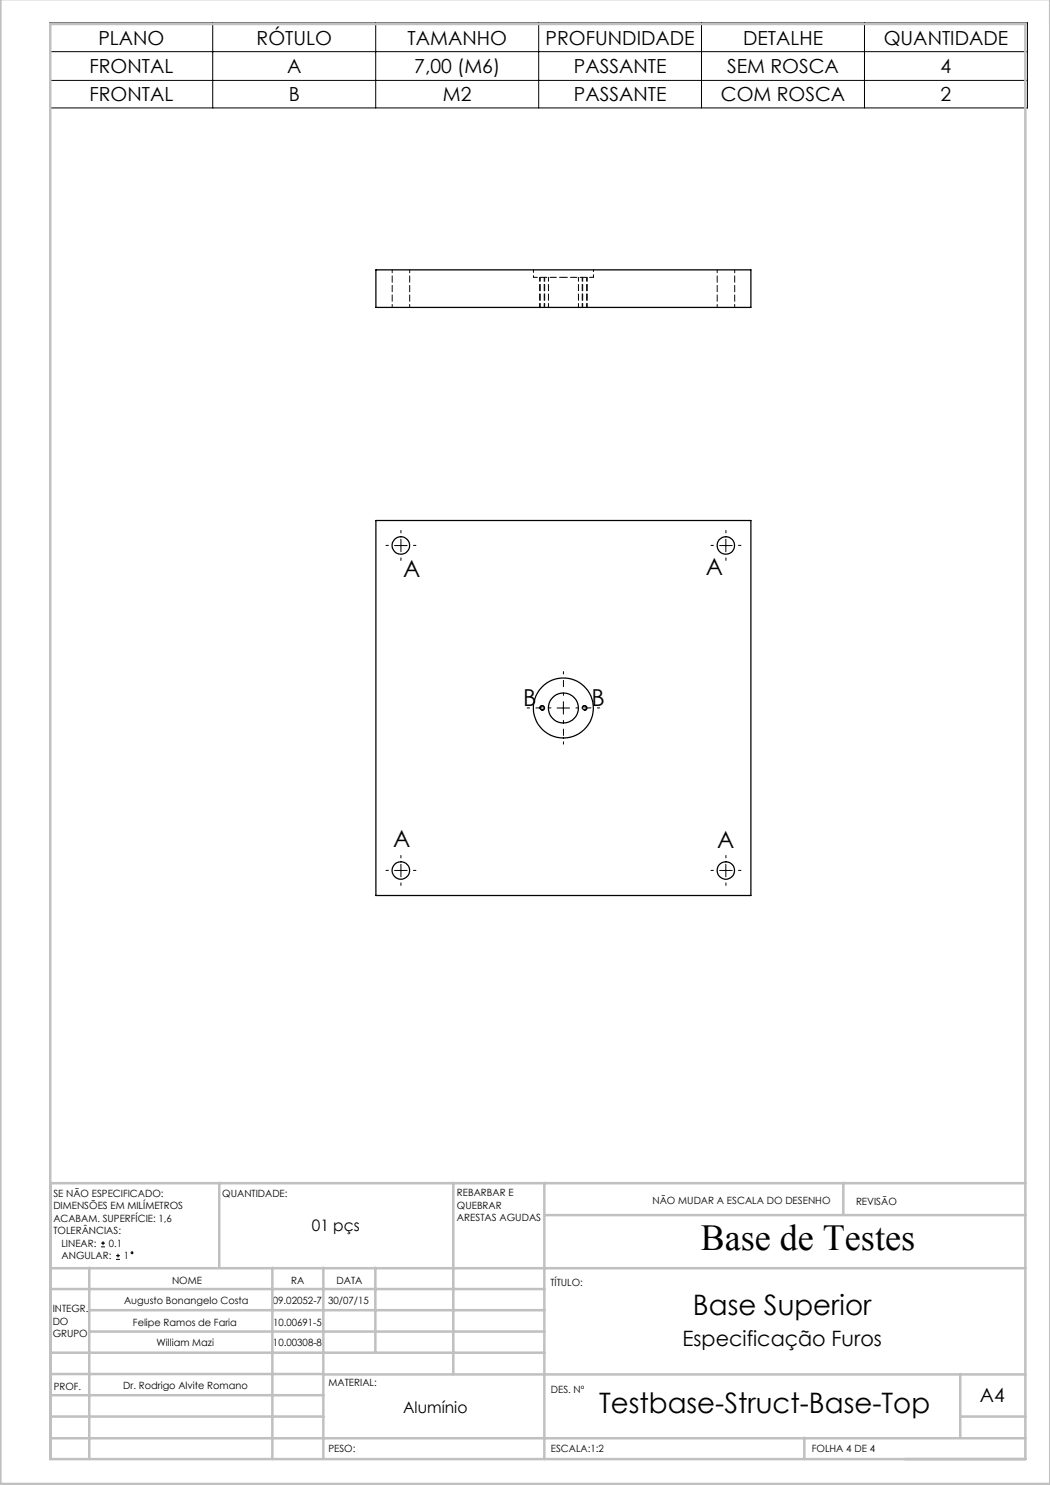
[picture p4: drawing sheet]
<svg xmlns="http://www.w3.org/2000/svg" width="210mm" height="297mm" viewBox="0 0 210 297" stroke-linecap="round" stroke-linejoin="round" font-family="sans-serif">
<g fill="none" stroke="#000" stroke-width=".2">
<path d="M10 4.6h195.5v17h-195.5zM10 10.3h195.5M10 16.1h195.5M42.5 4.6v17M75.1 4.6v17M107.7 4.6v17M140.3 4.6v17M172.9 4.6v17M78.9 109.1h2.5M80.2 107.8v2.5M143.9 109.1h2.5M145.2 107.8v2.5"/>
<path d="M108 141.7a.5 .5 0 0 1 .4-.6 .5 .5 0 0 1 .5 .6 .5 .5 0 0 1-.6 .4M111.4 141.6h2.5M112.7 140.3v2.5M116.5 141.7a.5 .5 0 0 1 .4-.6 .5 .5 0 0 1 .5 .6 .5 .5 0 0 1-.6 .4M78.9 174.1h2.5M80.2 172.9v2.5M143.9 174.1h2.5M145.2 172.9v2.5M20.2 249.4h.8M20.2 248.6h.8M20.6 248.2v.8M23.2 251.9h.8"/>
<path d="M23.2 251.1h.8M23.6 250.8v.7"/>
<circle cx="26.4" cy="250.5" r=".19"/>
</g>
<g fill="none" stroke="#c0c0c0" stroke-width=".5">
<path d="M.1 -.1v296.9h209.9v-296.9M10.1 4.8h195v287h-195zM10.1 236.6h195M43.9 236.6v16.9M90.7 236.6v38.2M108.9 236.6v55.2M168.7 236.6v6.3M10.1 257.8h98.8M10.1 253.6h195M17.9 253.5v38.3M54.5 253.5v38.3M64.7 253.5v38.3"/>
<path d="M75.1 253.5v17M108.9 243h96.2M10.1 270.5h98.8M10.1 279h54.6M10.1 274.8h54.6M17.9 266.3h91M17.9 262h91M64.7 274.9h140.4M192.1 274.8v12.7M10.1 283.3h54.6M10.1 287.7h195M160.9 287.5v4.3"/>
<path d="M192.1 283.3h13"/>
</g>
<path d="M112.7 139.1v-4.8M110.2 141.6h-4.8M112.7 144.1v4.7M115.2 141.6h4.7" fill="none" stroke="#000" stroke-width=".2" stroke-dasharray="15.2 1.3 1.3 1.3" stroke-dashoffset="14.8"/>
<g fill="none" stroke="#000" stroke-width=".2" stroke-dasharray="15.2 1.3 1.3 1.3">
<path d="M77.7 109.1h-.5M80.2 106.6v-.5M80.2 111.6v.5M82.7 109.1h.5M142.7 109.1h-.5M145.2 106.6v-.5M145.2 111.6v.5M147.7 109.1h.5M77.7 174.1h-.5M80.2 171.6v-.5M80.2 176.6v.5M82.7 174.1h.5"/>
<path d="M142.7 174.1h-.5M145.2 171.6v-.5M145.2 176.6v.5M147.7 174.1h.5"/>
</g>
<path d="M106.7 55.5h6M108 55.5v6M109.7 55.5v6M112.7 55.5h6M116.5 55.5v6M107.9 61.5v-6M108.8 61.5v-6M108.9 61.5v-6M115.7 61.5v-6M116.4 61.5v-6M117.3 61.5v-6M117.4 61.5v-6" fill="none" stroke="#000" stroke-width=".2" stroke-dasharray="1.3 .6" stroke-dashoffset=".5"/>
<g fill="none" stroke="#000" stroke-width=".25">
<path d="M75.2 54h75v7.5h-75zM75.2 104.1h75v75h-75z"/>
<circle cx="80.2" cy="109.1" r="1.75"/>
<circle cx="145.2" cy="109.1" r="1.75"/>
<circle cx="108.4" cy="141.6" r=".4"/>
<circle cx="112.7" cy="141.6" r="6"/>
<circle cx="112.7" cy="141.6" r="3"/>
<circle cx="116.9" cy="141.6" r=".4"/>
<circle cx="80.2" cy="174.1" r="1.75"/>
<circle cx="145.2" cy="174.1" r="1.75"/>
</g>
<path d="M78.4 54v7.5M143.4 54v7.5M81.9 61.5v-7.5M146.9 61.5v-7.5" fill="none" stroke="#000" stroke-width=".2" stroke-dasharray="1.3 .6" stroke-dashoffset=".7"/>
<path d="M106.7 54v1.5M118.7 55.5v-1.5" fill="none" stroke="#000" stroke-width=".2" stroke-dasharray="1.3 .6" stroke-dashoffset=".8"/>
<text font-size="7.3" x="140.1" y="249.9">Base de Testes</text>
<g font-size="5.6">
<text x="138.6" y="263">Base Superior</text>
<text x="119.8" y="282.7">Testbase-Struct-Base-Top</text>
</g>
<g font-size="4.7">
<text x="80.6" y="115.4">A</text>
<text x="141.1" y="114.9">A</text>
<text x="104.6" y="141.2">B</text>
<text x="118.3" y="141.3">B</text>
<text x="78.6" y="169.4">A</text>
<text x="143.5" y="169.6">A</text>
</g>
<text font-size="4.2" x="136.5" y="269.3">Especificação Furos</text>
<g font-size="3.9">
<text x="19.7" y="8.9">PLANO</text>
<text x="51.3" y="8.9">RÓTULO</text>
<text x="81.5" y="8.9">TAMANHO</text>
<text x="109.1" y="8.9">PROFUNDIDADE</text>
<text x="148.6" y="8.9">DETALHE</text>
<text x="176.7" y="8.9">QUANTIDADE</text>
<text x="17.9" y="14.6">FRONTAL</text>
<text x="57.4" y="14.6">A</text>
<text x="82.9" y="14.6">7,00 (M6)</text>
<text x="114.8" y="14.6">PASSANTE</text>
<text x="145.4" y="14.6">SEM ROSCA</text>
<text x="188.1" y="14.6">4</text>
<text x="17.9" y="20.3">FRONTAL</text>
<text x="57.8" y="20.3">B</text>
<text x="88.6" y="20.3">M2</text>
<text x="114.8" y="20.3">PASSANTE</text>
<text x="144.2" y="20.3">COM ROSCA</text>
<text x="188.1" y="20.3">2</text>
<text x="196" y="280.4">A4</text>
</g>
<g font-size="3.2">
<text x="62.4" y="246.2">01 pçs</text>
<text x="80.6" y="282.7">Alumínio</text>
</g>
<g font-size="2">
<text x="10.7" y="239.4">SE NÃO ESPECIFICADO:</text>
<text x="44.4" y="239.4">QUANTIDADE:</text>
<text x="91.4" y="239.3">REBARBAR E</text>
<text x="10.7" y="241.9">DIMENSÕES EM MILÍMETROS</text>
<text x="10.7" y="244.4">ACABAM. SUPERFÍCIE: 1,6</text>
<text x="91.4" y="241.8">QUEBRAR</text>
<text x="91.4" y="244.3">ARESTAS AGUDAS</text>
<text x="130.5" y="240.8">NÃO MUDAR A ESCALA DO DESENHO</text>
<text x="171.2" y="241">REVISÃO</text>
<text x="10.7" y="246.9">TOLERÂNCIAS:</text>
<text x="12.3" y="249.4">LINEAR:</text>
<text x="12.3" y="251.9">ANGULAR:</text>
<text x="21.8" y="249.4">0.1</text>
<text x="24.8" y="251.9">1</text>
<text x="34.4" y="256.8">NOME</text>
<text x="58.3" y="256.7">RA</text>
<text x="67.3" y="256.7">DATA</text>
<text x="110.1" y="257.1">TÍTULO:</text>
<text x="10.5" y="262.4">INTEGR.</text>
<text x="24.8" y="260.9">Augusto Bonangelo Costa</text>
<text x="54.5" y="260.7">09.02052-7</text>
<text x="65.6" y="260.7">30/07/15</text>
<text x="10.5" y="264.9">DO</text>
<text x="10.5" y="267.4">GRUPO</text>
<text x="26.6" y="265.1">Felipe Ramos de Faria</text>
<text x="31.3" y="269.2">William Mazi</text>
<text x="54.6" y="269.2">10.00308-8</text>
<text x="54.6" y="265.1">10.00691-5</text>
<text x="10.7" y="277.9">PROF.</text>
<text x="24.6" y="277.8">Dr. Rodrigo Alvite Romano</text>
<text x="65.7" y="277.3">MATERIAL:</text>
<text x="110.2" y="278.5">DES. Nº</text>
<text x="65.7" y="290.3">PESO:</text>
<text x="110.2" y="290.5">ESCALA:1:2</text>
<text x="162.4" y="290.4">FOLHA 4 DE 4</text>
</g>
</svg>
